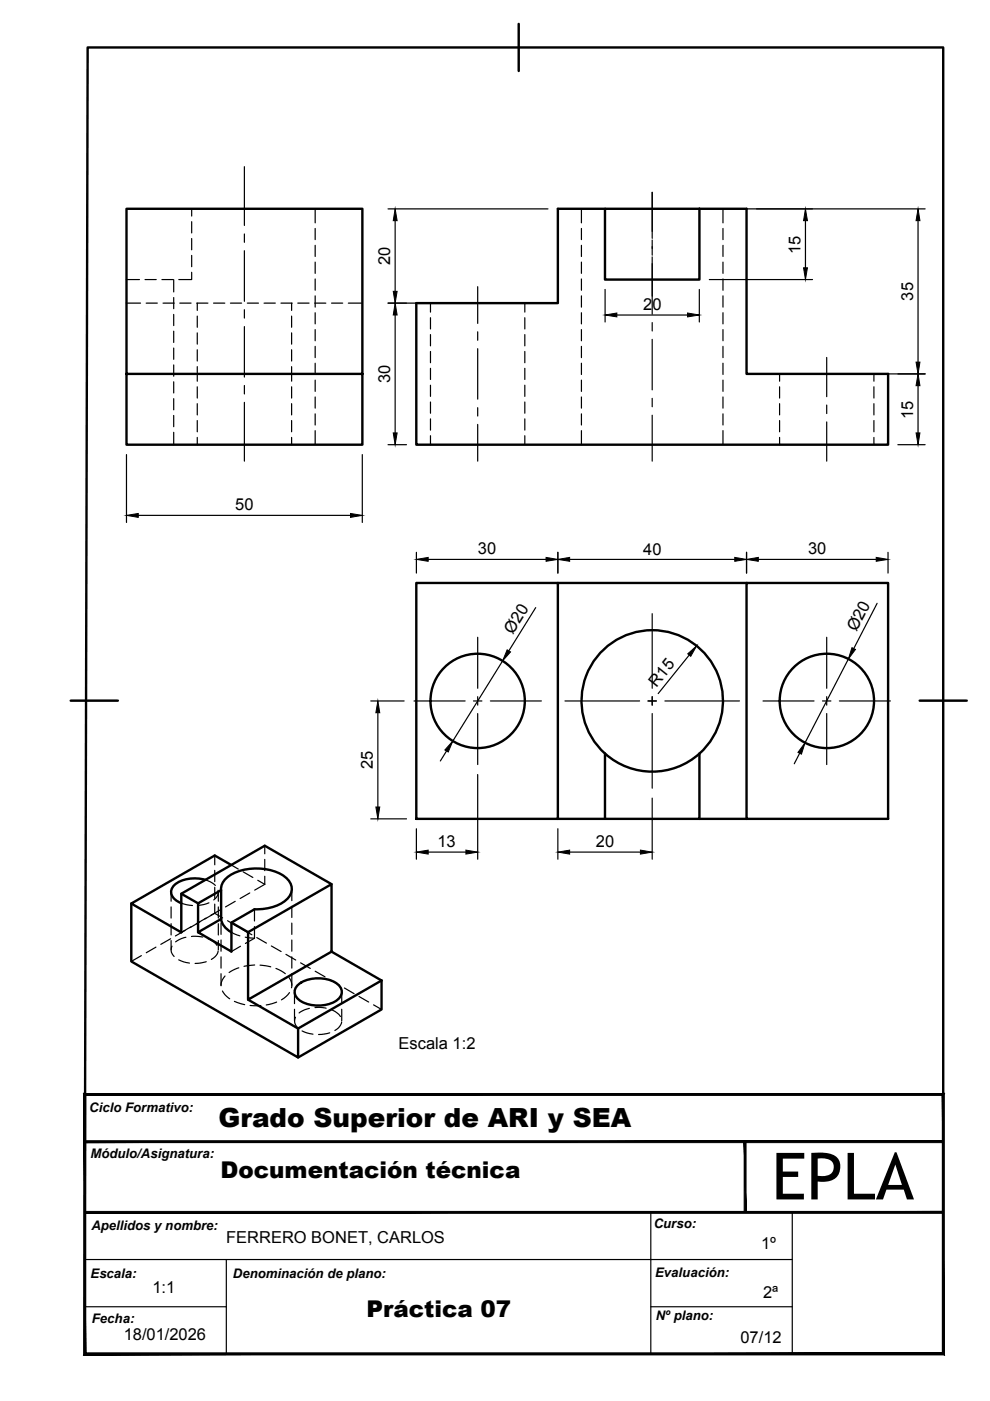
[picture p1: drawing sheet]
<svg xmlns="http://www.w3.org/2000/svg" width="210mm" height="297mm" viewBox="0 0 210 297" stroke-linecap="round" stroke-linejoin="round" font-family="sans-serif">
<!-- layer: Visible -->
<g fill="none" stroke="#000" stroke-width=".51">
<path d="M128.3 44.3h20v15h-20zM128.3 44.3h-10v20h-30v30h100v-15h-30v-35h-10M26.8 79.3v-35h50v35h-50v15h50v-15M88.3 123.6h30v50h-30zM118.3 123.6h40M158.3 123.6h30v50h-30zM128.3 159.8v13.8h20v-13.8M118.3 173.6h10M148.3 173.6h10M27.8 191.6v12.2l35.4 20.4v-6.1M38.4 189.5l3.6 2M43.6 186.5a7.4 7.4 0 0 0-6.6 1.1 2.05 2.05 0 0 0 .7 3.5l.8 .4"/>
<path d="M46.9 194.8a3.9 3.9 0 0 0 2.2 2.9M46.9 188.7a3.8 3.8 0 0 1 2.7-3.6 11.5 11.5 0 0 1 10.8 .8 3 3 0 0 1-.3 5.3 10.4 10.4 0 0 1-6.1 1.6l-4.9 2.8v6.1l-7.1-4 4.9-2.9v-6.1l-4.9 2.8v6.2M49 183.4l-3.5-2-17.7 10.2 10.6 6.1v-8.2l17.7-10.2 14.2 8.2M49.1 195.6l3.5 2M63.3 208.7a7.4 7.4 0 0 1 8.3 0 2.07 2.07 0 0 1 .8 2 2.07 2.07 0 0 1-1.4 1.7 7.5 7.5 0 0 1-7.7-.5 1.94 1.94 0 0 1 0-3.2zM70.3 201.8v-14.3l-17.7 10.1v14.3l17.7-10.1 10.6 6.1M80.9 207.9l-17.7 10.2-10.6-6.2M80.9 207.9v6.1l-17.7 10.2"/>
<circle cx="101.3" cy="148.6" r="10"/>
<circle cx="138.3" cy="148.6" r="15"/>
<circle cx="175.3" cy="148.6" r="10"/>
</g>
<!-- layer: Hidden -->
<g fill="none" stroke="#000" stroke-width=".25">
<path d="M26.8 59.3h2.8M30.8 59.3h2.3M34.3 59.3h2.4M36.8 59.3v2.6M40.6 57.7v1.6h-2.7M40.6 44.3v1.5M40.6 47v2.4M40.6 50.6v2.4M40.6 54.2v2.3M66.8 44.3v3M66.8 48.4v2.4M66.8 52v2.4"/>
<path d="M66.8 55.6v2.4M66.8 59.1v2.4M123.3 44.3v3M123.3 48.4v2.4M123.3 52v2.4M123.3 55.6v2.4M123.3 59.1v2.4M153.3 44.3v3M153.3 48.4v2.4M153.3 52v2.4M153.3 55.6v2.4M153.3 59.1v2.4"/>
<path d="M26.8 64.3h3M31 64.3h2.4M34.6 64.3h2.3M36.8 63.1v2.4M36.8 66.7v2.3M36.8 70.2v2.4M36.8 73.8v2.4M36.8 77.4v2.4M38.1 64.3h2.4M41.7 64.3h2.4M41.8 64.3v1.5M41.8 67v2.4"/>
<path d="M41.8 70.6v2.4M41.8 74.2v2.3M41.8 77.7v3.1M45.3 64.3h2.4M48.9 64.3h2.3M52.4 64.3h2.4M56 64.3h2.4M59.6 64.3h2.4M61.8 64.3v1.5M61.8 67v2.4M61.8 70.6v2.4M61.8 74.2v2.3"/>
<path d="M61.8 77.7v3.1M63.1 64.3h2.4M66.7 64.3h2.4M66.8 62.7v2.4M66.8 66.3v2.4M66.8 69.9v2.3M66.8 73.4v2.4M66.8 77v2.4M70.3 64.3h2.4M73.9 64.3h2.9M91.3 64.3v1.9M91.3 67.4v2.4"/>
<path d="M91.3 70.9v2.4M91.3 74.5v2.4M91.3 78.1v2.4M111.3 64.3v1.9M111.3 67.4v2.4M111.3 70.9v2.4M111.3 74.5v2.4M111.3 78.1v2.4M123.3 62.7v2.4M123.3 66.3v2.4M123.3 69.9v2.3M123.3 73.4v2.4"/>
<path d="M123.3 77v2.4M153.3 62.7v2.4M153.3 66.3v2.4M153.3 69.9v2.3M153.3 73.4v2.4M153.3 77v2.4M165.3 79.3v1.5M185.3 79.3v1.5M36.8 80.9v2.4M36.8 84.5v2.4M36.8 88.1v2.4M36.8 91.7v2.6"/>
<path d="M41.8 82v2.4M41.8 85.6v2.4M41.8 89.2v2.4M41.8 92.7v1.6M61.8 82v2.4M61.8 85.6v2.4M61.8 89.2v2.4M61.8 92.7v1.6M66.8 80.6v2.4M66.8 84.2v2.3M66.8 87.7v2.4M66.8 91.3v3"/>
<path d="M91.3 81.7v2.3M91.3 85.2v2.4M91.3 88.8v2.4M91.3 92.4v1.9M111.3 81.7v2.3M111.3 85.2v2.4M111.3 88.8v2.4M111.3 92.4v1.9M123.3 80.6v2.4M123.3 84.2v2.3M123.3 87.7v2.4M123.3 91.3v3"/>
<path d="M153.3 80.6v2.4M153.3 84.2v2.3M153.3 87.7v2.4M153.3 91.3v3M165.3 82v2.4M165.3 85.6v2.4M165.3 89.2v2.4M165.3 92.7v1.6M185.3 82v2.4M185.3 85.6v2.4M185.3 89.2v2.4M185.3 92.7v1.6"/>
<path d="M56.1 179.3v1.7M36.2 199l-2.1 1.2M36.3 189.1v2M36.3 192.3v2.4M36.3 195.8v2.4M36.3 199.4v2M38.4 191.5l2.4 .5M39.3 197.3l-2.1 1.1M39.4 198.7l-.9 .3-1.3 .7M40.6 196.5l-2.2 1.2M40.6 198.6l2.4 .1M42.4 195.5l-2.1 1.2"/>
<path d="M43.6 186.5l1 .5 1.1 .7M43.7 194.7l-2.1 1.2M44.1 199l1.2 .7 .7 .8M44.3 191.4l-2.3 .6M45.5 193.6l-2.1 1.3M45.5 181.4v2M45.5 184.5v2.4M45.5 188.1v2.4M45.5 191.7v1.9M45.5 193.6l1.7 1M46.2 188.8l-.1 1.1-.8 .9M46.3 189.1v2"/>
<path d="M46.3 192.3v2.4M46.3 195.8v2.4M46.3 199.4v2M46.8 192.9l-2.1 1.2M46.9 188.5v2.5M46.9 192.2v2.3M46.9 195.7v2.4M46.9 199.3v2.4M48.2 195.2l2.1 1.2M49 183.4l1.5 .9M49.1 197.7l1.8 .7M49.9 191.1l-2.1 1.2"/>
<path d="M51.3 197l2.1 1.2M51.6 184.9l2 1.1M52 198.7l2 .2M53 189.3l-2.1 1.2M54 196.5v2.4l-2 1.1M54 192.8v2.5M54.4 198.8l2.1 1.2M54.7 186.6l1.4 .9M56.1 182.2v2.4M56.1 185.8v1.7M56.1 187.5l-2.1 1.2M61.9 188.5v2.5"/>
<path d="M61.9 192.2v2.3M61.9 195.7v2.4M61.9 199.3v2.4M30 202.6l-2.2 1.2M33.1 200.8l-2.1 1.2M36.5 200.6l-.1 .2a1.8 1.8 0 0 0 .5 2M37.9 203.5l1 .4 1.3 .3M43.7 203.9l-2.3 .4M46.2 201.6l-.3 .9-1.1 .9M46.9 202.9v2.4M46.9 206.4v2.5M47.2 210.1l.5 .8 1 .9"/>
<path d="M47.7 206.9l-.6 .9-.2 1.2M49.7 212.3l2.2 .7M50.6 205.2l-2 1M51 200.6l-1.9 1.1M53 213.2h2.3M54 204.6l-2.3 .3M55.1 204.6l2.3 .4M57.5 200.6l2.1 1.1M58.5 205.3l2 1.1M58.7 212.5l-2.2 .6M60.6 202.3l2.1 1.2M61.3 207.3l.1 .1a2.49 2.49 0 0 1 .4 2"/>
<path d="M61.4 210.5l-.7 .8-1 .7M61.9 202.9v2.4M61.9 206.4v2.5M62.4 210.3v2.5M62.4 214v2.5M62.7 215.7l-.1 .2a1.84 1.84 0 0 0 .5 2M63.7 204.1l2.1 1.2M64.1 218.6l1 .4 1.3 .3M65.6 213.8l-.9 .3-1.3 .7M66.8 213.6l2.4 .2M66.8 205.9l2.1 1.2M69.9 219l-2.4 .3"/>
<path d="M69.9 207.7l2.1 1.2M70.3 214.1l1.2 .7 .7 .7M72.4 216.7l-.3 .9-1.1 .9M72.5 210.3v2.5M72.5 214v2.5M73 209.5l2.1 1.2M76.1 211.3l2.1 1.2M79.2 213l1.7 1"/>
</g>
<path d="M138 257.1v29.9M168 257.1v29.9M18 277.1h30M18 267h150M48 267v20M138 277.1h30" fill="none" stroke="#000" stroke-width=".25"/>
<g fill="#000" stroke="#000" stroke-width=".21">
<path d="M17.8 231.8l.4 .4 182-.4zM18.2 232.2l182-.4-.4 .4zM200.2 231.8l-.4 .4 .4 55.1zM199.8 232.2l.4 55.1-.4-.4zM17.8 287.3h182.4l-.4-.4zM17.8 287.3l.4-.4h181.6zM17.8 231.8v55.5l.4-.4zM17.8 231.8l.4 .4v54.7z"/>
<path d="M157.8 242l.4 15.1v-15.1zM157.8 242l.4 15.1h-.4z"/>
<path d="M18 257.2h182v-.4zM18 256.8h182l-182 .4z"/>
<path d="M18 242.3h182v-.4zM18 241.9h182l-182 .4z"/>
</g>
<!-- layer: BORDER -->
<path d="M110 5.1v10M15 148.6h10M195 148.6h10M17.9 287l.7-276.9h181.4v276.9h-181.4" fill="none" stroke="#000" stroke-width=".51"/>
<!-- layer: Smart Centers -->
<g fill="none" stroke="#000" stroke-width=".25">
<path d="M51.8 35.3v12.5M51.8 49.6v1.8M51.8 53.2v10.7M138.3 40.8v9.7M138.3 50.9v3.2M138.3 54.5v12.1M51.8 65.7v1.7M51.8 69.2v10.8M101.3 60.8v7.8M101.3 70.3v1.8M101.3 73.9v10.7M138.3 68.4v1.8"/>
<path d="M138.3 72v10.7M175.3 75.8v8.3M51.8 81.7v1.8M51.8 85.3v12.5M101.3 86.4v1.8M101.3 90v7.8M138.3 84.5v1.7M138.3 88v9.8M175.3 85.9v1.8M175.3 89.5v8.3M101.3 135.1v10.8M138.3 130.1v15.8"/>
<path d="M175.3 135.1v10.8M87.8 148.6h10.8M100.4 148.6h1.8M101.3 147.7v1.8M101.3 151.3v10.8M104 148.6h10.8M119.8 148.6h15.8M137.4 148.6h1.8M138.3 147.7v1.8M138.3 151.3v15.8M141 148.6h15.8M161.8 148.6h10.8"/>
<path d="M174.4 148.6h1.8M175.3 147.7v1.8M175.3 151.3v10.8M178 148.6h10.8"/>
</g>
<!-- layer: FD_Dimensions -->
<g fill="none" stroke="#000" stroke-width=".25">
<path d="M82.3 44.3h33.9M83.8 46.8v15M150.4 44.3h45.8M150.4 59.3h21.9M170.8 46.8v10M194.6 46.8v30M82.3 64.3h33.9M83.8 66.8v25M128.3 61.4v6.9M130.8 66.8h15M148.3 61.4v6.9M160.4 79.3h35.8"/>
<path d="M26.8 96.4v14.4M76.8 96.4v14.4M82.3 94.3h3.9M190.4 94.3h5.8M194.6 81.8v10M29.3 109.3h45M88.3 117.1v4.4M90.8 118.6h25M118.3 117.1v4.4M120.8 118.6h35M158.3 117.1v4.4M160.8 118.6h25"/>
<path d="M188.3 117.1v4.4M113.6 128.8l-5.7 9.2M146.1 138.9l-6.5 8.2M179.9 139.7l-9.2 17.8M186 127.9l-5 9.6M78.6 148.6h7.1M80.1 151.1v20M94.7 159.2l-1.3 2.1M106.6 140.1l-10.6 17M169.5 159.7l-1.1 2.2M78.6 173.6h7.6M88.3 175.7v6.5"/>
<path d="M101.3 164.2v18M118.3 175.7v6.5M138.3 169.2v13M90.8 180.7h8M120.8 180.7h15"/>
</g>
<g fill="#000" stroke="#000" stroke-width=".21">
<path d="M83.8 44.3l.4 2.5h-.8zM170.8 44.3l.4 2.5h-.8zM170.4 56.8h.8l-.4 2.5zM194.6 44.3l.5 2.5h-.9zM83.8 64.3l.4 2.5h-.8zM83.4 61.8h.8l-.4 2.5zM128.3 66.8l2.5-.4v.8zM145.8 66.4l2.5 .4-2.5 .4zM194.2 76.8h.9l-.5 2.5zM83.4 91.8h.8l-.4 2.5zM194.2 91.8h.9l-.5 2.5zM194.6 79.3l.5 2.5h-.9z"/>
<path d="M26.8 109.3l2.5-.4v.8zM74.3 108.9l2.5 .4-2.5 .4zM88.3 118.6l2.5-.4v.8zM115.8 118.2l2.5 .4-2.5 .4zM118.3 118.6l2.5-.4v.8zM155.8 118.2l2.5 .4-2.5 .4zM158.3 118.6l2.5-.4v.8zM185.8 118.2l2.5 .4-2.5 .4zM107.5 137.8l.7 .4-1.6 1.9zM145.8 138.6l1.9-1.7-1.2 2.3zM180.6 137.3l.8 .4-1.5 2zM80.1 148.6l.4 2.5h-.8z"/>
<path d="M96 157.1l-1 2.3-.7-.4zM170.7 157.5l-.8 2.4-.7-.4zM79.7 171.1h.8l-.4 2.5zM88.3 180.7l2.5-.5v.9zM98.8 180.2l2.5 .5-2.5 .4zM118.3 180.7l2.5-.5v.9zM135.8 180.2l2.5 .5-2.5 .4z"/>
</g>
<text font-size="13.8" x="163.6" y="254.3">EPLA</text>
<text font-size="5.6" x="46.3" y="238.9">Grado Superior de ARI y SEA</text>
<g font-size="4.9">
<text x="46.8" y="249.8">Documentación técnica</text>
<text x="77.7" y="279.3">Práctica 07</text>
</g>
<g font-size="3.5">
<text x="169.7" y="53.8" transform="rotate(-90 169.7 53.8)">15</text>
<text x="82.7" y="56.2" transform="rotate(-90 82.7 56.2)">20</text>
<text x="136.4" y="65.7">20</text>
<text x="193.6" y="63.7" transform="rotate(-90 193.6 63.7)">35</text>
<text x="82.7" y="81.2" transform="rotate(-90 82.7 81.2)">30</text>
<text x="193.6" y="88.8" transform="rotate(-90 193.6 88.8)">15</text>
<text x="49.9" y="108.2">50</text>
<text x="101.3" y="117.5">30</text>
<text x="136.4" y="117.6">40</text>
<text x="171.3" y="117.5">30</text>
<text x="108.7" y="134.6" transform="rotate(-58 108.7 134.6)">Ø20</text>
<text x="181.6" y="134" transform="rotate(-63 181.6 134)">Ø20</text>
<text x="139.2" y="145.8" transform="rotate(-51 139.2 145.8)">R15</text>
<text x="79.1" y="163" transform="rotate(-90 79.1 163)">25</text>
<text x="92.7" y="179.6">13</text>
<text x="126.4" y="179.6">20</text>
<text x="84.5" y="222.4">Escala 1:2</text>
<text x="48" y="263.6">FERRERO BONET, CARLOS</text>
<text x="161.4" y="264.8">1º</text>
<text x="32.3" y="274.2">1:1</text>
<text x="161.8" y="275.2">2ª</text>
<text x="26.2" y="284.1">18/01/2026</text>
<text x="157" y="284.8">07/12</text>
</g>
<g font-size="2.8">
<text x="18.9" y="235.7">Ciclo Formativo:</text>
<text x="19.2" y="245.5">Módulo/Asignatura:</text>
<text x="19.4" y="260.7">Apellidos y nombre:</text>
<text x="138.6" y="260.4">Curso:</text>
<text x="19.2" y="270.9">Escala:</text>
<text x="49.4" y="270.9">Denominación de plano:</text>
<text x="138.9" y="270.7">Evaluación:</text>
<text x="19.5" y="280.6">Fecha:</text>
<text x="139" y="279.9">Nº plano:</text>
</g>
</svg>
